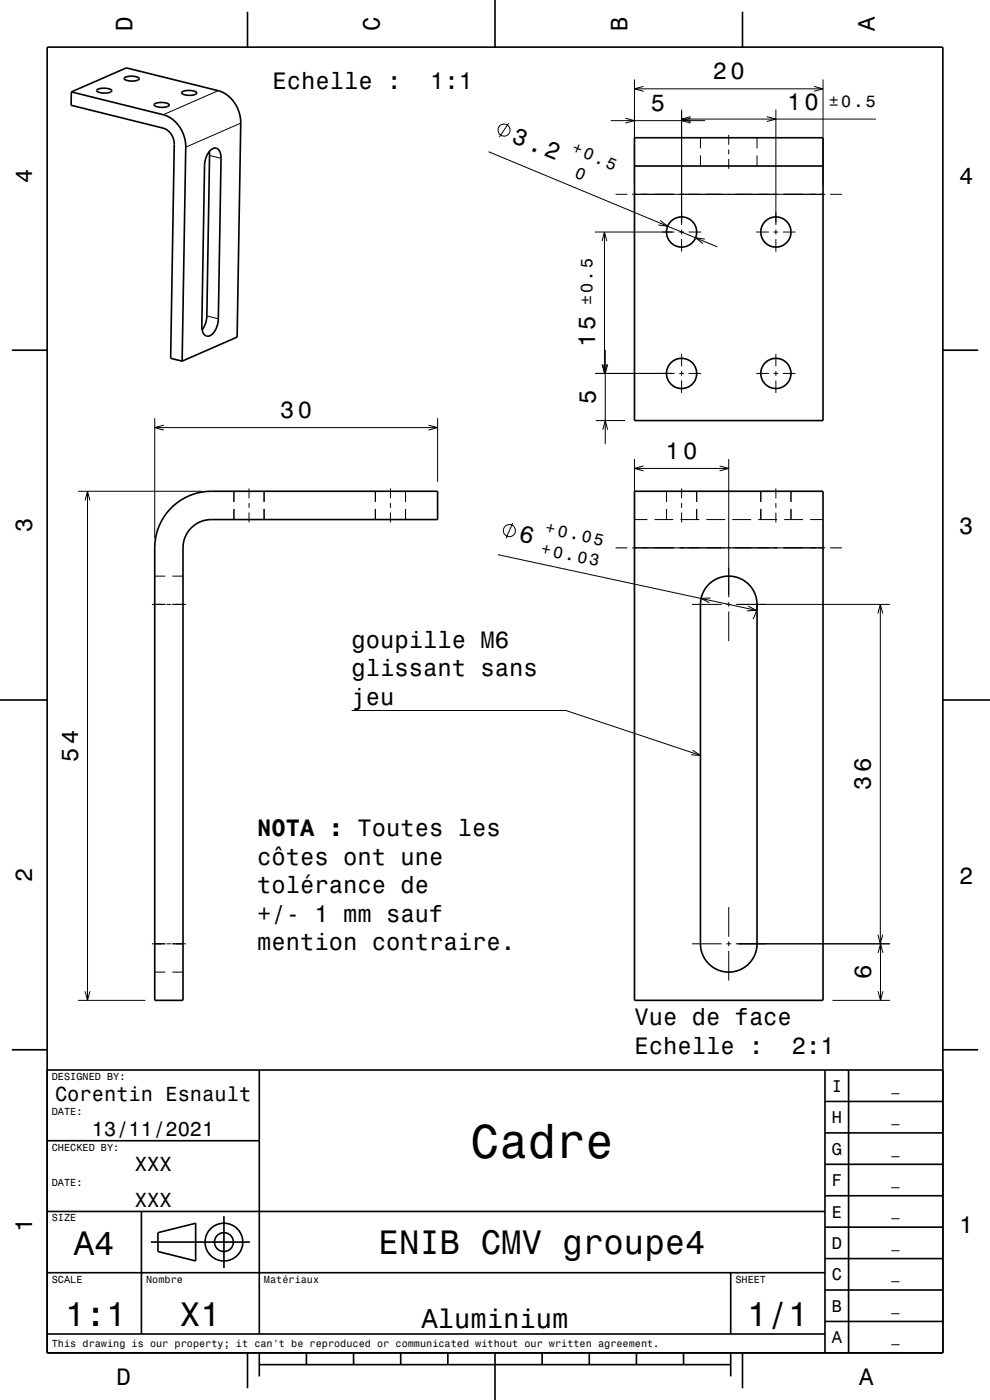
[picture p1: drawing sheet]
<svg xmlns="http://www.w3.org/2000/svg" width="210mm" height="297mm" viewBox="0 0 210 297" stroke-linecap="round" stroke-linejoin="round" font-family="sans-serif">
<g fill="none" stroke="#000" stroke-width=".21">
<path d="M46.3 19.2l-11.7 5.1M134.6 16.8v22.4M134.6 18.8h40M136.5 18.3l-1.9 .5 1.9 .6M172.6 18.3l2 .5-2 .6M174.6 16.8v22.4M44.4 33l2.5 .6M51.1 26.1l-11.7 5.1M103.6 32.2l48.6 20.2M107.9 26.1l-2 3M129.6 25.6h20M132.7 25.1l1.9 .5-1.9 .5"/>
<path d="M144.6 23.3v24.4M144.6 25.3h41.2M146.5 24.7l-1.9 .6 1.9 .5M146.5 25.1l-1.9 .5 1.9 .5M148.6 29.2v2.3M148.6 33v2.2M154.6 28.6v2.1M154.6 31.7v1M154.6 33.7v2.1M160.6 29.2v2.3M160.6 33v2.2M162.7 24.7l1.9 .6-1.9 .5"/>
<path d="M164.6 23.3v24.4M126.2 49.2h16.9M127.7 51.2l.5-2 .5 2M128.2 49.2v30M130.6 41.2h2.5M134.1 41.2h41M140 46.8l1.6 1.2-2-.3M144.1 49.2h1M144.6 48.7v1M144.6 50.7v2.7M146.1 49.2h2.6M149.5 50.7l-2-.2 1.6 1.2"/>
<path d="M160.4 49.2h2.7M164.1 49.2h1M164.6 48.7v1M164.6 50.7v2.7M166.1 49.2h2.6M176.1 41.2h2.5M43.9 67l2.4 .6M126.2 79.2h16.9M127.7 77.3l.5 1.9 .5-1.9M127.9 77.3l.5 1.9 .5-1.9M128.4 74.2v20M144.1 79.2h1"/>
<path d="M144.6 75.1v2.6M144.6 78.7v1M146.1 79.2h2.6M160.4 79.2h2.7M164.1 79.2h1M164.6 75.1v2.6M164.6 78.7v1M166.1 79.2h2.6M32.8 88.7v25.5M32.8 90.7h60M34.8 90.2l-2 .5 2 .5M90.9 90.2l1.9 .5-1.9 .5"/>
<path d="M92.8 88.7v13.5M126.4 89.2h6.2M127.9 91.2l.5-2 .5 2M134.6 97.4v16.8M134.6 99.4h20M136.5 98.9l-1.9 .5 1.9 .5M144.6 80.7v2.7M152.7 98.9l1.9 .5-1.9 .5M154.6 97.4v29.3M164.6 80.7v2.7M16.6 104.2h26.2M18 106.2l.6-2 .5 2"/>
<path d="M18.6 104.2v108M49.6 104.2v2.3M49.6 108v2.2M52.8 103.6v2.1M52.8 106.7v1M52.8 108.7v2.1M56 104.2v2.3M56 108v2.2M79.6 104.2v2.3M79.6 108v2.2M82.8 103.6v2.1M82.8 106.7v1"/>
<path d="M82.8 108.7v2.1M86 104.2v2.3M86 108v2.2M105.6 117.7l54.8 11.8M108.8 110.9l-1.5 3.3M130.6 116.2h2.5M134.1 116.2h41M134.6 110.2h2.7M138.8 110.2h4M141.4 104.2v2.3M141.4 108v2.2M144.3 110.2h4"/>
<path d="M144.6 103.6v2.1M144.6 106.7v1M144.6 108.7v2.1M147.8 104.2v2.3M147.8 108v2.2M149.8 110.2h4M155.3 110.2h4M160.8 110.2h4M161.4 104.2v2.3M161.4 108v2.2M164.6 103.6v2.1M164.6 106.7v1"/>
<path d="M164.6 108.7v2.1M166.3 110.2h4M167.8 104.2v2.3M167.8 108v2.2M171.8 110.2h2.8M176.1 116.2h2.5M32.2 128.2h2.9M32.8 122.2h2.3M35.3 128.2h1M36.6 128.2h2.8M36.6 122.2h2.2M146.8 128.2h6.3"/>
<path d="M150.7 126.9l-2 .1 1.8 .9M154.1 128.2h1M154.6 127.7v1M154.6 129.7v6.3M156.1 128.2h32.6M158.7 128.6l1.7 .9-1.9 .1M160.6 128.2l-.3 1.8-.6 1.3M186.2 130.2l.5-2 .6 2M186.7 128.2v72M74.6 150.7h45.5l28.5 9.6M146.9 159.2l1.7 1.1-2-.2M154.6 192.4v6.3"/>
<path d="M154.6 199.7v1M186.2 198.3l.5 1.9 .6-1.9M16.6 212.2h14.2M18 210.3l.6 1.9 .5-1.9M32.2 200.2h2.9M32.8 206.2h2.3M35.3 200.2h1M36.6 200.2h2.8M36.6 206.2h2.2M146.8 200.2h6.3M154.1 200.2h1M154.6 201.7v6.3"/>
<path d="M156.1 200.2h32.7M176.6 212.2h12.2M186.3 202.2l.5-2 .5 2M186.3 210.3l.5 1.9 .5-1.9M186.8 200.2v12"/>
<circle cx="106.9" cy="27.6" r="1.28"/>
<circle cx="108.1" cy="112.6" r="1.28"/>
</g>
<g fill="none" stroke="#000" stroke-width=".35">
<path d="M10 10h190v277h-190zM15.1 19.5v2.8l19.5 4.9a3.5 3.5 0 0 1 2.4 3.4l-.8 45.4 2.4 .6M15.1 19.5l19.5 4.8a7.1 7.1 0 0 1 4.8 6.9l-.8 45.4M15.1 19.5l11.7-5.1 19.5 4.8a7.1 7.1 0 0 1 4.8 6.9l-.8 45.4-11.7 5.1M20.6 19a2.94 2.94 0 0 1 3.1 .3 2.7 2.7 0 0 1-3.2-.1zM26.4 16.5a3.2 3.2 0 0 1 3.1 .1 1.08 1.08 0 0 1-1.3 .6h-.8a1.12 1.12 0 0 1-1.1-.6zM38.6 19.5a3.2 3.2 0 0 1 3.1 .2 1.08 1.08 0 0 1-1.4 .5h-.7a1.09 1.09 0 0 1-1.1-.5zM52.5 2.5v7.5M105 0v10M157.5 2.5v7.5M32.8 22.1a3.2 3.2 0 0 1 3.1 .1 1.08 1.08 0 0 1-1.4 .6l-.7-.1a1.12 1.12 0 0 1-1.1-.5zM44.4 32.2l-.5 34.9-.3 1.4-.7 1.5"/>
<path d="M44.6 31.9a1.22 1.22 0 0 1 1.4-.4 1.22 1.22 0 0 1 .8 1.2l-.5 34.9a3.7 3.7 0 0 1-2.2 3.7 1.61 1.61 0 0 1-1.3-1.9l.6-34.4 .4-1.7zM134.6 29.2h40v60h-40zM134.6 35.2h40M2.5 74.3h7.5M200 74.3h7.5M36.3 107.8a12 12 0 0 1 8.5-3.6h48v6h-48a6 6 0 0 0-6 6v96h-6v-96.1a12 12 0 0 1 3.5-8.3zM134.6 104.2h40v108h-40zM150.3 124.1a6 6 0 0 1 6.5-1.4 6 6 0 0 1 3.8 5.5v72a6 6 0 0 1-6 6 6 6 0 0 1-6-6v-72a6 6 0 0 1 1.7-4.1zM0 148.5h10M200 148.5h10M2.5 222.7h7.5M10 227h190"/>
<path d="M55 227v56M175 233.7h25M175 227v60M180 227v60M200 222.7h7.5M10 257h165M10 242h45M30 257v26M47.5 258v11M175 253.7h25M175 247h25M175 240.3h25"/>
<path d="M10 270h165M32 263.5h21M33.5 261.5l8-2v8l-8-2zM155 270v13M175 273.7h25M175 267h25M175 260.3h25M10 283h165M52.5 287v7.5M55 289.5h100M55 287v5M65 287v2.5"/>
<path d="M75 287v2.5M85 287v2.5M95 287v2.5M105 287v10M115 287v2.5M125 287v2.5M135 287v2.5M145 287v2.5M155 287v5M157.5 287v7.5M175 280.3h25"/>
<circle cx="144.6" cy="49.2" r="3.2"/>
<circle cx="164.6" cy="49.2" r="3.2"/>
<circle cx="144.6" cy="79.2" r="3.2"/>
<circle cx="164.6" cy="79.2" r="3.2"/>
<circle cx="47.5" cy="263.5" r="2"/>
<circle cx="47.5" cy="263.5" r="4"/>
</g>
<text font-size="10.1" x="99.8" y="245.7">Cadre</text>
<g font-size="7.2">
<text x="15.7" y="266.3">A4</text>
<text x="80.3" y="266.1">ENIB CMV groupe4</text>
<text x="13.8" y="281.3">1:1</text>
<text x="38.2" y="281.3">X1</text>
<text x="158.5" y="281.3">1/1</text>
</g>
<text font-size="5.8" x="89.4" y="281.6">Aluminium</text>
<text font-size="5.1" x="109.9" y="114.8" transform="rotate(12 109.9 114.8)">6</text>
<g font-size="5">
<text x="28.1" y="6.5" transform="rotate(-90 28.1 6.5)">D</text>
<text x="80.6" y="6.5" transform="rotate(-90 80.6 6.5)">C</text>
<text x="133.1" y="6.5" transform="rotate(-90 133.1 6.5)">B</text>
<text x="185.6" y="6.5" transform="rotate(-90 185.6 6.5)">A</text>
<text x="151.2" y="16.8">20</text>
<text x="57.8" y="18.9">Echelle :</text>
<text x="91.2" y="18.9">1:1</text>
<text x="138.1" y="23.6">5</text>
<text x="166.9" y="23.3">10</text>
<text x="108.4" y="30.1" transform="rotate(22 108.4 30.1)">3.2</text>
<text x="6.8" y="38.7" transform="rotate(-90 6.8 38.7)">4</text>
<text x="203.5" y="39">4</text>
<text x="126.2" y="73.6" transform="rotate(-90 126.2 73.6)">15</text>
<text x="59.4" y="88.7">30</text>
<text x="126.4" y="85.7" transform="rotate(-90 126.4 85.7)">5</text>
<text x="141.2" y="97.4">10</text>
<text x="6.8" y="112.9" transform="rotate(-90 6.8 112.9)">3</text>
<text x="203.5" y="113.2">3</text>
<text x="74.6" y="137.4">goupille M6</text>
<text x="74.6" y="143.5">glissant sans</text>
<text x="74.6" y="149.5">jeu</text>
<text x="16.6" y="161.6" transform="rotate(-90 16.6 161.6)">54</text>
<text x="184.7" y="167.6" transform="rotate(-90 184.7 167.6)">36</text>
<text x="54.6" y="177.4">NOTA : Toutes les</text>
<text x="54.6" y="183.5">côtes ont une</text>
<text x="6.8" y="187.1" transform="rotate(-90 6.8 187.1)">2</text>
<text x="54.6" y="189.5">tolérance de</text>
<text x="203.5" y="187.4">2</text>
<text x="54.6" y="195.6">+/- 1 mm sauf</text>
<text x="54.6" y="201.6">mention contraire.</text>
<text x="184.8" y="207.7" transform="rotate(-90 184.8 207.7)">6</text>
<text x="134.6" y="217.4">Vue de face</text>
<text x="134.6" y="223.5">Echelle :</text>
<text x="168" y="223.5">2:1</text>
<text x="6.8" y="261.3" transform="rotate(-90 6.8 261.3)">1</text>
<text x="203.5" y="261.6">1</text>
<text x="24.7" y="293.8">D</text>
<text x="182.2" y="293.8">A</text>
</g>
<g font-size="4.3">
<text x="11.7" y="233.5">Corentin Esnault</text>
<text x="19.5" y="241">13/11/2021</text>
<text x="28.6" y="248.5">XXX</text>
<text x="28.6" y="256">XXX</text>
</g>
<g font-size="3.6">
<text x="176.4" y="231.6">I</text>
<text x="176.4" y="238.3">H</text>
<text x="176.4" y="245">G</text>
<text x="176.4" y="251.6">F</text>
<text x="176.4" y="258.3">E</text>
<text x="176.4" y="265">D</text>
<text x="176.4" y="271.6">C</text>
<text x="176.4" y="278.3">B</text>
<text x="176.4" y="285">A</text>
</g>
<g font-size="3.5">
<text x="175.8" y="22.7">±0.5</text>
<text x="121.1" y="32.3" transform="rotate(22 121.1 32.3)">+0.5</text>
<text x="121.7" y="37.5" transform="rotate(22 121.7 37.5)">0</text>
<text x="125.7" y="64.8" transform="rotate(-90 125.7 64.8)">±0.5</text>
<text x="115.5" y="113.1" transform="rotate(12 115.5 113.1)">+0.05</text>
<text x="114.6" y="117.6" transform="rotate(12 114.6 117.6)">+0.03</text>
</g>
<g font-size="2.9">
<text x="189.1" y="231.4">_</text>
<text x="189.1" y="238">_</text>
<text x="189.1" y="244.7">_</text>
<text x="189.1" y="251.4">_</text>
<text x="189.1" y="258">_</text>
<text x="189.1" y="264.7">_</text>
<text x="189.1" y="271.4">_</text>
<text x="189.1" y="278">_</text>
<text x="189.1" y="284.7">_</text>
</g>
<g font-size="2.2">
<text x="11" y="229.1">DESIGNED BY:</text>
<text x="11" y="236.6">DATE:</text>
<text x="11" y="244.1">CHECKED BY:</text>
<text x="11" y="251.6">DATE:</text>
<text x="11" y="259.1">SIZE</text>
<text x="11" y="272.1">SCALE</text>
<text x="31" y="272.1">Nombre</text>
<text x="56" y="272.1">Matériaux</text>
<text x="156" y="272.1">SHEET</text>
<text x="11" y="285.8">This drawing is our property; it can't be reproduced or communicated without our written agreement.</text>
</g>
</svg>
